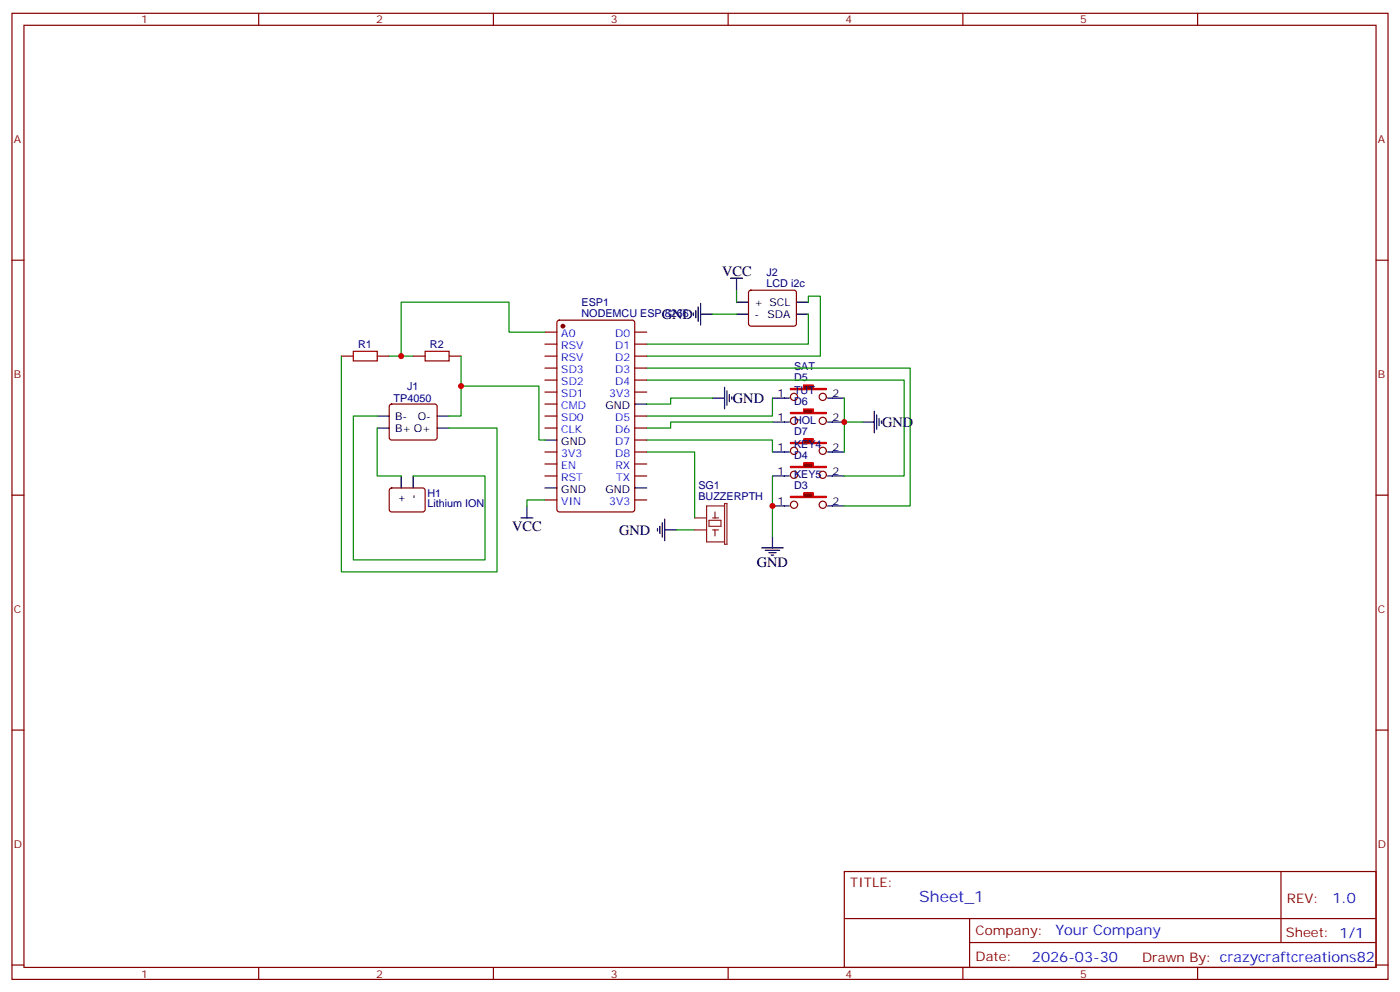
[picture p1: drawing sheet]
<svg xmlns="http://www.w3.org/2000/svg" width="412mm" height="292mm" viewBox="0 0 412 292" stroke-linecap="round" stroke-linejoin="round" font-family="sans-serif">
<g fill="none" stroke="#870000" stroke-width=".35">
<path d="M3.5 3.9h405.4v284.4h-405.4zM7.1 7.4h398.2v277.3h-398.2zM76.2 3.9v3.5M145.3 3.9v3.5M214.5 3.9v3.5M283.6 3.9v3.5M352.8 3.9v3.5M3.5 76.6h3.6M405.3 76.6h3.6M3.5 145.7h3.6M405.3 145.7h3.6M3.5 214.9h3.6"/>
<path d="M405.3 214.9h3.6M248.7 256.5h156.6v28.2h-156.6zM377.3 256.5v20.9M248.7 270.4h156.5M285.6 277.4h119.6M285.6 270.4v14.1M3.5 284h3.6M76.2 284.7v3.6M145.3 284.7v3.6M214.5 284.7v3.6M283.6 284.7v3.6M352.8 284.7v3.6"/>
<path d="M405.3 284h3.6"/>
</g>
<path d="M227.5 117.2h3.6" fill="none" stroke="#000" stroke-width=".35"/>
<path d="M232.8 114.3h3.9v-1h2.8v1h3.9v.4h-10.6z" fill="#870000" stroke="#f00" stroke-width=".35"/>
<g fill="none" stroke="#870000" stroke-width=".35">
<circle cx="233.9" cy="116.8" r="1.06"/>
<circle cx="242.4" cy="116.8" r="1.06"/>
</g>
<path d="M231.1 117.2h1.4M243.8 117.2h4.9M227.5 124.2h3.6" fill="none" stroke="#000" stroke-width=".35"/>
<path d="M232.8 121.4h3.9v-1.1h2.8v1.1h3.9v.3h-10.6z" fill="#870000" stroke="#f00" stroke-width=".35"/>
<g fill="none" stroke="#870000" stroke-width=".35">
<circle cx="233.9" cy="123.9" r="1.06"/>
<circle cx="242.4" cy="123.9" r="1.06"/>
</g>
<path d="M227.5 133h3.6M231.1 124.2h1.4M243.8 124.2h4.9" fill="none" stroke="#000" stroke-width=".35"/>
<path d="M232.8 130.2h3.9v-1h2.8v1h3.9v.4h-10.6z" fill="#870000" stroke="#f00" stroke-width=".35"/>
<g fill="none" stroke="#870000" stroke-width=".35">
<circle cx="233.9" cy="132.7" r="1.06"/>
<circle cx="242.4" cy="132.7" r="1.06"/>
</g>
<path d="M231.1 133h1.4M243.8 133h4.9M227.5 140.1h3.6" fill="none" stroke="#000" stroke-width=".35"/>
<path d="M232.8 137.3h3.9v-1.1h2.8v1.1h3.9v.3h-10.6z" fill="#870000" stroke="#f00" stroke-width=".35"/>
<path d="M234.9 139.7a1.06 1.06 0 0 0-1.4-.9 1.06 1.06 0 0 0-.3 1.7 1.06 1.06 0 0 0 1.7-.4v-.4M243.4 139.7a1.06 1.06 0 0 0-1.5-.9 1.06 1.06 0 0 0-.3 1.7 1.06 1.06 0 0 0 1.8-.4v-.4" fill="none" stroke="#870000" stroke-width=".35"/>
<path d="M227.5 148.9h3.6M231.1 140.1h1.4M243.8 140.1h4.9" fill="none" stroke="#000" stroke-width=".35"/>
<path d="M232.8 146.1h3.9v-1.1h2.8v1.1h3.9v.3h-10.6z" fill="#870000" stroke="#f00" stroke-width=".35"/>
<g fill="none" stroke="#870000" stroke-width=".35">
<path d="M160.5 97.8h3.5M164.3 94.4l.4-.2h21.6l.6 .5 .1 55.3-.5 .6-21.8 .1-.6-.5-.1-55.3zM187 97.8h3.5M220.7 85.6l.5-.2h12.7l.5 .2 .2 .5-.1 9.5-.6 .4-13-.1-.4-.6v-9.2zM100.5 104.8h3.6M111.1 104.8h3.6M114.9 119.1l.5-.2h12.7l.5 .2 .2 .5-.1 9.5-.6 .4-13-.1-.4-.6v-9.2zM121.7 104.8h3.5M132.3 104.8h3.5M160.5 104.8h3.5M160.5 101.3h3.5M160.5 108.3h3.5"/>
<path d="M160.5 111.9h3.5M160.5 115.4h3.5M160.5 118.9h3.5M187 104.8h3.5M187 101.3h3.5M187 108.3h3.5M187 111.9h3.5M187 115.4h3.5M160.5 122.4h3.5M160.5 126h3.5M160.5 133h3.5M160.5 136.6h3.5"/>
<path d="M187 122.4h3.5M187 126h3.5M187 133h3.5M187 136.6h3.5M187 129.5h3.5M114.9 143.8l.5-.2 9.4 .1 .4 .6v5.9l-.7 .5-9.4-.1-.4-.6v-5.7zM160.5 140.1h3.5M160.5 147.1h3.5M187 140.1h3.5M187 147.1h3.5"/>
<circle cx="233.9" cy="148.6" r="1.06"/>
<circle cx="242.4" cy="148.6" r="1.06"/>
</g>
<g fill="none" stroke="#000" stroke-width=".35">
<path d="M204.3 92.1v.7M205 91.4v2.1M205.7 90.3v4.3M206.4 92.5h3.5M206.4 89.3v6.3M215.2 81.9h3.5M217 88.9h3.5M217 92.5h3.5M217 81.9v3.5M234.6 88.9h3.5M234.6 92.5h3.5M187 118.9h3.5"/>
<path d="M209.9 117.2h3.5M213.4 114v6.3M214.1 115v4.3M214.8 116.1v2.1M215.5 116.8v.7M111.1 122.4h3.6M111.1 126h3.6M128.8 122.4h3.5M128.8 126h3.5M160.5 129.5h3.5M254 124.2h3.5M257.5 121v6.4"/>
<path d="M258.2 122.1v4.2M258.9 123.2v2.1M259.6 123.9v.7M118.2 140.1v3.5M121.7 140.1v3.5M153.5 152.4h3.5M155.2 148.9v3.5M160.5 143.6h3.5M187 143.6h3.5M193.7 155.6v.7M194.4 154.9v2.1M195.1 153.8v4.3"/>
<path d="M195.8 156h3.5M195.8 152.8v6.3M227.5 157.7v3.6M231.1 148.9h1.4M243.8 148.9h4.9M224.4 161.3h6.3M225.4 162h4.3M226.5 162.7h2.1M227.2 163.4h.7"/>
</g>
<path d="M104.1 103.4h7v2.8h-7zM125.2 103.4h7.1v2.8h-7.1z" fill="none" stroke="#a10000" stroke-width=".35"/>
<g fill="none" stroke="#008700" stroke-width=".35">
<path d="M160.5 97.8h-10.6v-8.9h-31.7v15.9M209.9 92.5h7.1M217 85.4v3.5M238.1 92.5v8.8h-47.6M238.1 88.9v-1.7h3.6v17.6h-51.2M100.5 104.8v63.5h45.9v-42.3h-14.1M114.7 104.8h7M135.8 104.8v17.6h-3.5M135.8 113.6h22.9v15.9h1.8M190.5 108.3h77.6v40.6h-19.4M190.5 111.9h75.8v28.2h-17.6M209.9 117.2h-12.3v1.7h-7.1"/>
<path d="M227.5 117.2v5.2h-37M248.7 117.2v15.8M111.1 122.4h-7v42.4h38.8v-24.7h-21.2M111.1 126v14.1h7.1M190.5 129.5h37v3.5M190.5 133h14.1v19.4M227.5 124.2h-29.9v1.8h-7.1M248.7 124.2h5.3M160.5 147.1h-5.3v1.8M199.3 156h5.3M227.5 140.1v17.6"/>
</g>
<circle cx="165.8" cy="96" r=".53" fill="#870000" stroke="#870000" stroke-width=".35"/>
<path d="M204.6 152.4h3.5M204.6 156h3.5M208.8 153.1h3.6v1.8h-3.6zM209.9 152.4h1.8M209.9 156h1.8M210.6 150.7v1.7M210.6 156v1.7M213.4 148.9h-5.3v10.6h5.3M213.4 148.2h.7v12h-.7z" fill="none" stroke="#8c2424" stroke-width=".35"/>
<g fill="#c00">
<circle cx="248.7" cy="124.2" r=".88"/>
<circle cx="135.8" cy="113.6" r=".88"/>
<circle cx="118.2" cy="104.8" r=".88"/>
<circle cx="227.5" cy="148.9" r=".88"/>
</g>
<text font-size="4.6" fill="#00f" x="270.8" y="265.5">Sheet_1</text>
<g font-size="4.2">
<text x="212.7" y="81.2">VCC</text>
<text x="194.9" y="93.9">GND</text>
<text x="215.9" y="118.6">GND</text>
<text x="259.8" y="125.7">GND</text>
<text x="150.9" y="156.4">VCC</text>
<text x="182.4" y="157.4">GND</text>
<text x="223" y="166.9">GND</text>
</g>
<g font-size="4.2" fill="#00f">
<text x="392.5" y="265.8">1.0</text>
<text x="310.9" y="275.3">Your Company</text>
<text x="304" y="283.1">2026-03-30</text>
</g>
<g font-size="3.9" fill="#800">
<text x="250.5" y="261.1">TITLE:</text>
<text x="379.1" y="265.8">REV:</text>
<text x="287.4" y="275.3">Company:</text>
<text x="378.7" y="275.9">Sheet: 1/1</text>
<text x="287.4" y="283">Date:</text>
<text x="336.4" y="283.1">Drawn By: crazycraftcreations82</text>
</g>
<g font-size="3.2" fill="#800">
<text x="41.6" y="6.9">1</text>
<text x="110.8" y="6.9">2</text>
<text x="179.9" y="6.9">3</text>
<text x="249.1" y="6.9">4</text>
<text x="318.2" y="6.9">5</text>
<text x="4.1" y="42">A</text>
<text x="405.9" y="42">A</text>
<text x="4.1" y="111.2">B</text>
<text x="405.9" y="111.2">B</text>
<text x="4.1" y="180.3">C</text>
<text x="405.9" y="180.3">C</text>
<text x="4.1" y="249.4">D</text>
<text x="405.9" y="249.4">D</text>
<text x="41.6" y="287.7">1</text>
<text x="110.8" y="287.7">2</text>
<text x="179.9" y="287.7">3</text>
<text x="249.1" y="287.7">4</text>
<text x="318.2" y="287.7">5</text>
</g>
<g font-size="3.2" fill="#000080">
<text x="225.8" y="81.2">J2</text>
<text x="171.3" y="90">ESP1</text>
<text x="225.8" y="84.3">LCD i2c</text>
<text x="171.3" y="93.2">NODEMCU ESP 8266</text>
<text x="105.5" y="102.3">R1</text>
<text x="126.7" y="102.3">R2</text>
<text x="233.9" y="112.2">D5</text>
<text x="233.9" y="109">SAT</text>
<text x="115.9" y="118.3">TP4050</text>
<text x="120" y="114.7">J1</text>
<text x="233.9" y="119.3">D6</text>
<text x="233.9" y="116.1">TUT</text>
<text x="233.9" y="124.9">HOL</text>
<text x="233.9" y="128.1">D7</text>
<text x="233.9" y="131.9">KEY4</text>
<text x="233.9" y="135.1">D4</text>
<text x="205.7" y="144">SG1</text>
<text x="233.9" y="144">D3</text>
<text x="233.9" y="140.7">KEY5</text>
<text x="125.9" y="149.3">Lithium ION</text>
<text x="125.9" y="146.2">H1</text>
<text x="205.7" y="147.1">BUZZERPTH</text>
</g>
<g font-size="3.2">
<text x="222.2" y="90">+ SCL</text>
<text x="222.2" y="93.5">-</text>
<text x="226.1" y="93.5">SDA</text>
<text x="229.1" y="116.8">1</text>
<text x="245.2" y="116.8">2</text>
<text x="116.4" y="123.5">B-</text>
<text x="123.1" y="123.5">O-</text>
<text x="178.4" y="120.3">GND</text>
<text x="229.1" y="123.9">1</text>
<text x="245.2" y="123.9">2</text>
<text x="116.4" y="127">B+ O+</text>
<text x="165.3" y="130.9">GND</text>
<text x="229.1" y="132.7">1</text>
<text x="245.2" y="132.7">2</text>
<text x="229.1" y="139.7">1</text>
<text x="245.2" y="139.7">2</text>
<text x="119.2" y="148" transform="rotate(-90 119.2 148)">+</text>
<text x="122.8" y="146.8" transform="rotate(-90 122.8 146.8)">-</text>
<text x="165.3" y="145">GND</text>
<text x="178.4" y="145">GND</text>
<text x="229.1" y="148.6">1</text>
<text x="245.2" y="148.6">2</text>
</g>
<g font-size="3.2" fill="#00f">
<text x="165.3" y="99.2">A0</text>
<text x="181.2" y="99.2">D0</text>
<text x="165.3" y="102.7">RSV</text>
<text x="165.3" y="106.2">RSV</text>
<text x="181.2" y="106.2">D2</text>
<text x="181.2" y="102.7">D1</text>
<text x="165.3" y="109.7">SD3</text>
<text x="165.3" y="113.3">SD2</text>
<text x="181.2" y="113.3">D4</text>
<text x="181.2" y="109.7">D3</text>
<text x="165.3" y="116.8">SD1</text>
<text x="179.5" y="116.8">3V3</text>
<text x="165.3" y="120.3">CMD</text>
<text x="165.3" y="123.9">SD0</text>
<text x="181.2" y="123.9">D5</text>
<text x="165.3" y="127.4">CLK</text>
<text x="181.2" y="130.9">D7</text>
<text x="181.2" y="127.4">D6</text>
<text x="165.3" y="134.4">3V3</text>
<text x="165.3" y="138">EN</text>
<text x="181.2" y="134.4">D8</text>
<text x="181.3" y="138">RX</text>
<text x="165.3" y="141.5">RST</text>
<text x="181.5" y="141.5">TX</text>
<text x="165.3" y="148.6">VIN</text>
<text x="179.5" y="148.6">3V3</text>
</g>
</svg>
